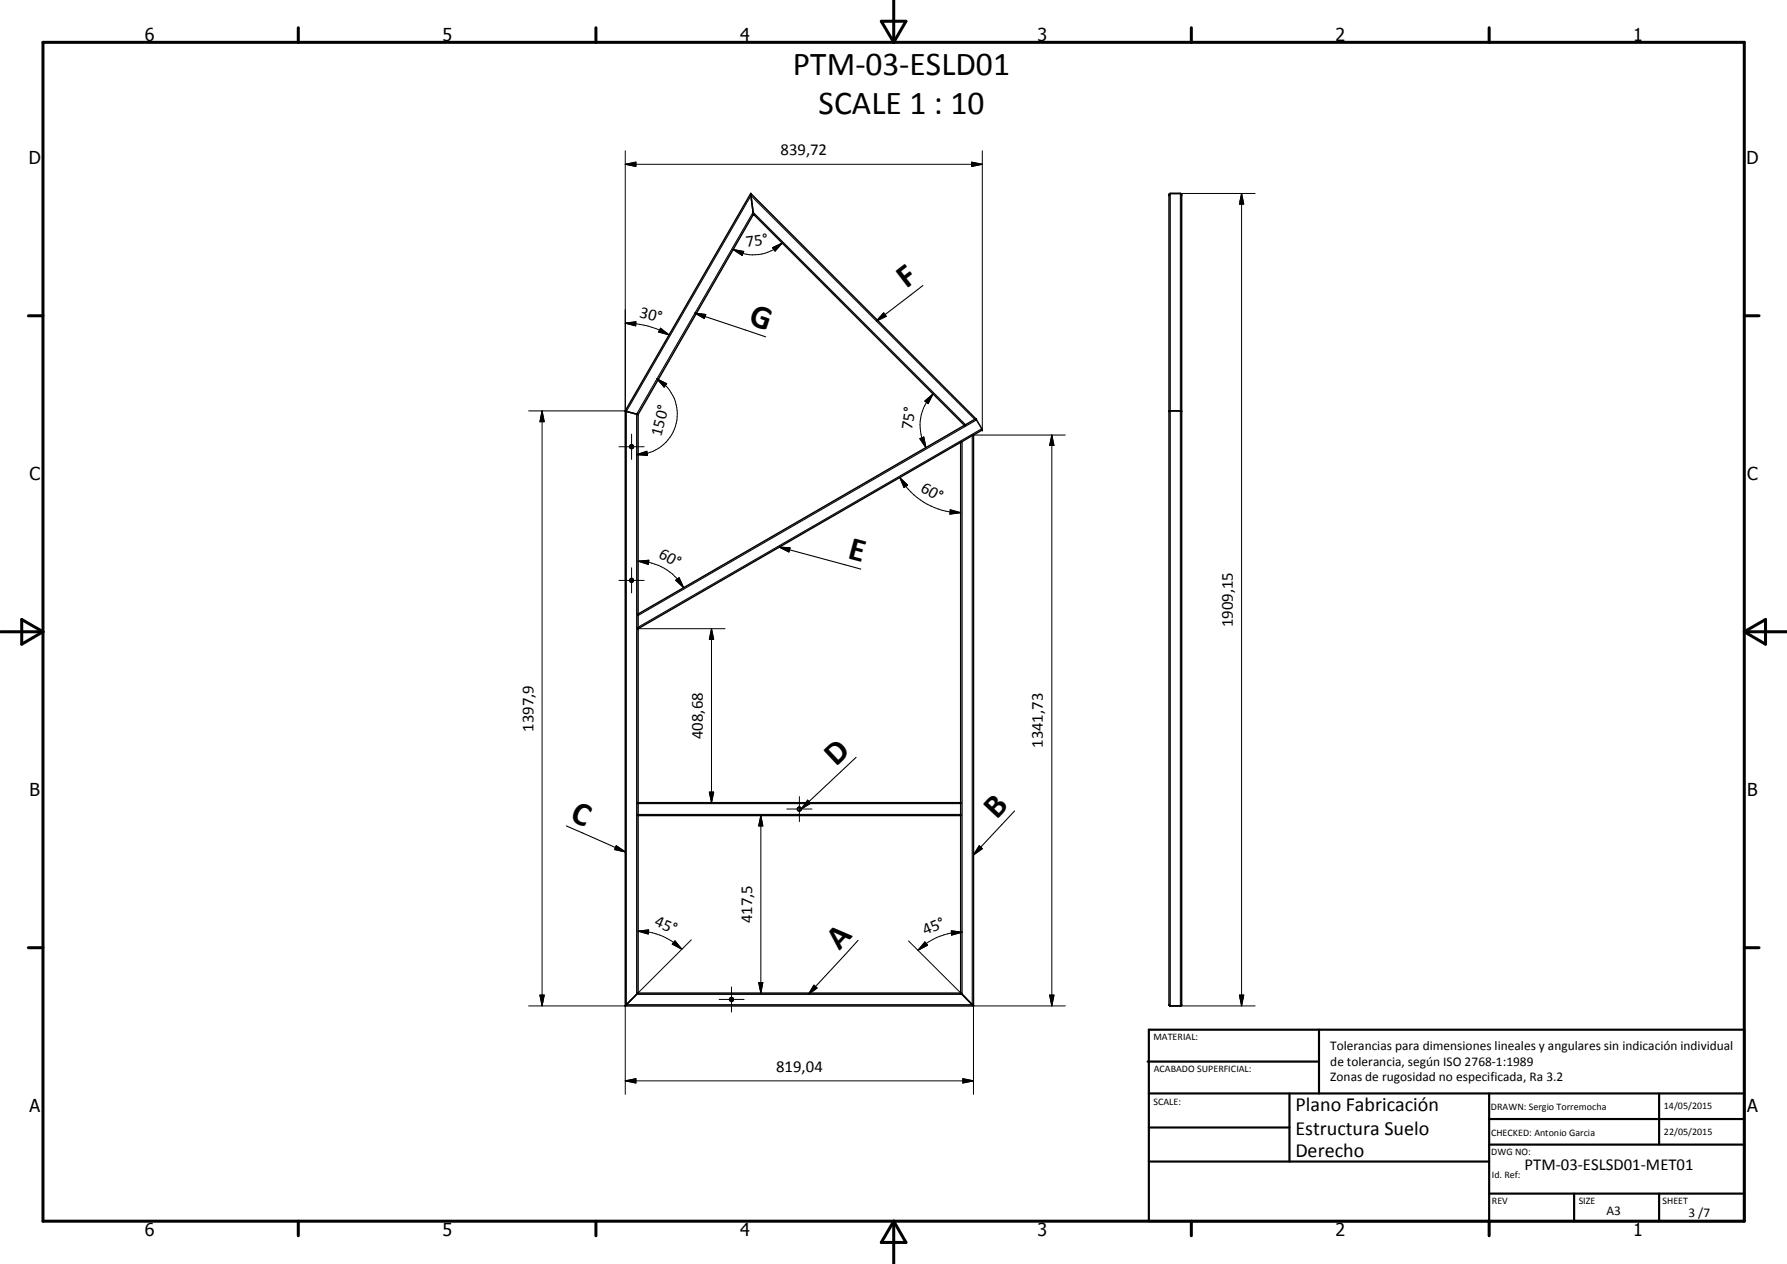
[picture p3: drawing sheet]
<svg xmlns="http://www.w3.org/2000/svg" width="420mm" height="297mm" viewBox="0 0 420 297" stroke-linecap="round" stroke-linejoin="round" font-family="sans-serif">
<g fill="none" stroke="#000" stroke-width=".35">
<path d="M176.5 45.5l.7 4.8M176.5 45.5l-29.5 51.1M176.5 45.5l52.9 52.9M177.2 50.3l-27.2 47.1M177.2 50.3l49.6 49.6M275 45.6l2.5-.1 .3 .3v190.4l-.3 .2h-2.3l-.3-.2v-190.4zM147 96.6v139.8h81.9v-134.2M147 96.6l3 .8M150 97.4v136M226.8 99.9l-76.8 44.4M229.4 98.4l-2.6 1.5M229.4 98.4l1.5 2.6"/>
<path d="M274.9 96.6h2.9M225.9 103.9v129.5M225.9 103.9l-75.9 43.8M228.9 102.2l-3 1.7M230.9 101h.1M231 101l-2.1 1.2M150 188.6h75.9M150 191.6h75.9M225.9 233.4h-75.9l-3 2.9M225.9 233.4l3 2.9M277.7 236.3h.1"/>
<circle cx="148.5" cy="105" r=".45"/>
<circle cx="148.5" cy="136.4" r=".45"/>
<circle cx="187.9" cy="190.1" r=".45"/>
<circle cx="172" cy="234.9" r=".44"/>
</g>
<g fill="none" stroke="#000" stroke-width=".25">
<path d="M275.2 45.5v190.9M277.5 45.5v190.9M163.4 73.6l2.5 .3-.3 .9zM163.4 73.6l16.6 5.6M207.8 73.5l.6 .8-2.3 1.1zM217 67.1l-10.9 8.3M227 99.8l-49.9-49.9-27.4 47.4v136.4h76.5v-129.9M229.2 98.6l-52.6-52.6-29.3 50.7v139.4h81.3v-133.7M229.6 98.7l-79.6 46M230.8 100.8l-80.8 46.6M183.2 128.6l2.5 .1-.2 1zM183.2 128.6l19.2 5.1"/>
<path d="M201.3 178l-12.8 12M133.2 194.1l13.8 6.1M144.9 198.8l2.1 1.4-2.5-.6zM150 188.8h75.9M150 191.4h75.9M188.5 190l1.4-2 .7 .8-2.1 1.2M189.9 188l.7 .8-2.2 1.3zM230.2 198.8l.8 .6-2.1 1.5zM238.5 190.6l-9.6 10.3M191.4 231.5l.7 .7-2 1.5zM201.7 221l-11.6 12.7"/>
</g>
<g fill="#000">
<circle cx="177.2" cy="50.3" r=".18"/>
<circle cx="226.8" cy="99.9" r=".18"/>
<circle cx="229.4" cy="98.4" r=".18"/>
<circle cx="228.9" cy="102.2" r=".18"/>
<circle cx="231" cy="101" r=".18"/>
<circle cx="150" cy="144.3" r=".18"/>
<circle cx="150" cy="147.7" r=".18"/>
<circle cx="150" cy="188.6" r=".18"/>
<circle cx="225.9" cy="188.6" r=".18"/>
<circle cx="225.9" cy="233.4" r=".18"/>
</g>
<g fill="none" stroke="#000" stroke-width=".71">
<path d="M10.1 9.9h400v277.1h-400zM70.1 6.5v3.4M140.1 6.5v3.4M207.2 5h5.8l-2.9 4.9zM210.1 0v9.9M280.1 6.5v3.4M350.1 6.5v3.4M6.7 74.2h3.4M410.1 74.2h3.5M.1 148.5h10M5.1 145.6l5 2.9-5 2.9zM410.1 148.5h10"/>
<path d="M410.1 148.5l5-2.9v5.8zM6.7 222.7h3.4M410.1 222.7h3.5M70.1 287v3.4M140.1 287v3.4M210.1 287v10M210.1 287l2.9 5h-5.8zM280.1 287v3.4M350.1 287v3.4"/>
</g>
<g fill="none" stroke="#000" stroke-width=".51">
<path d="M269.8 249.5h40.3M270.1 242h140v45h-140zM270.1 257h140M303.2 257v16M310.1 242v15M350.1 257v30M390.1 257v12M270.1 265h33.1M270.1 273h80M350.1 269h60M350.1 263h60M350.1 280.5h60"/>
<path d="M370.1 280.5v6.5M390.1 280.5v6.5"/>
</g>
<g fill="none" stroke="#000" stroke-width=".24">
<path d="M147 38.6l2.5-.5v1zM147 38.6h84M147 35.4v61.2h-22.7M228.5 38.1l2.5 .5-2.5 .5zM231 35.4v65.6M172.4 58.6l2.5 .5-.4 .9zM181.6 58.2l2.3-1.1-1.7 1.9zM183.9 57.1a9.9 9.9 0 0 1-5.5 2.7l-1.5 .1a10.2 10.2 0 0 1-4.5-1.3M277.5 45.5h17.6M291.9 45.5l.5 2.5h-1zM291.9 45.5v190.9M147 75.9l2.5-.3v1z"/>
<path d="M147 75.9l2.5 .2 1.9 .3a19 19 0 0 1 5.9 2.3M155.3 77.1l2 1.6-2.5-.7zM127.5 96.6l.5 2.5h-1.1zM127.5 96.6v139.8M154.5 89l2.2 1.2-.5 .8zM154.5 89a9.6 9.6 0 0 1 3.4 13.2 9.8 9.8 0 0 1-5.7 4.4l-2.5 .2M217.5 94.2l1.9-1.6-1.2 2.3zM219.4 92.6a10.5 10.5 0 0 0-1.7 12.6M145.5 105h6M148.5 102v5.9M149.7 106.8l2.4-.8 .1 1zM211.6 112.2l1.8 1.8-.9 .6z"/>
<path d="M211.6 112.2a16.5 16.5 0 0 0 14.3 8.3M216.3 103.1l.9-.4 .5 2.5zM223.4 119.8l2.5 .7-2.6 .3zM228.9 102.2h21.6M247.3 102.2l.5 2.5h-1zM247.3 102.2v134.2M145.5 136.4h6M148.5 133.4v5.9M150 131.9l2.6-.2-.2 .9zM150 131.9a12.5 12.5 0 0 1 10.7 6.2M158.9 136.4l.8-.6 1 2.3zM150 147.7h20.5"/>
<path d="M167.3 147.7l.5 2.5h-1zM167.3 147.7v40.9M166.8 186.1h1l-.5 2.5zM178.9 191.6l.5 2.5h-1zM178.9 191.6v41.8M185 190.1h5.9M187.9 187.2v5.9M150 218.8l2.5-.3-.1 1zM150 218.8a14.7 14.7 0 0 1 10.3 4.3M223.7 218.7l2.5 .4-2.5 .7zM226.2 219.1a14.7 14.7 0 0 0-10.4 4.2M124.3 236.4h22.7v20.8"/>
<path d="M126.9 233.8h1.1l-.5 2.6zM158.7 221.1l1.6 2-2.2-1.2zM162.5 220.9l-12.8 12.8M169.1 234.9h5.9M172 231.9v5.9M178.4 230.9h1l-.5 2.5zM213.6 221.1l12.6 12.6M217.5 221.4l.6 .7-2.3 1.2zM246.8 233.8h1l-.5 2.6zM250.5 236.4h-21.6v20.8M277.5 236.4h17.6M291.4 233.8h1l-.5 2.6z"/>
<path d="M147 254l2.5-.5v1zM147 254h81.9M226.4 253.5l2.5 .5-2.5 .5z"/>
</g>
<g fill="#000">
<path d="M147 38.6l2.5-.5v1zM228.5 38.1l2.5 .5-2.5 .5zM172.4 58.6l2.5 .5-.4 .9zM181.6 58.2l2.3-1.1-1.7 1.9zM291.9 45.5l.5 2.5h-1zM147 75.9l2.5-.3v1zM155.3 77.1l2 1.6-2.5-.7zM163.4 73.6l2.5 .3-.3 .9zM207.8 73.5l.6 .8-2.3 1.1zM127.5 96.6l.5 2.5h-1.1zM154.5 89l2.2 1.2-.5 .8zM217.5 94.2l1.9-1.6-1.2 2.3z"/>
<path d="M149.7 106.8l2.4-.8 .1 1zM211.6 112.2l1.8 1.8-.9 .6zM216.3 103.1l.9-.4 .5 2.5zM247.3 102.2l.5 2.5h-1zM150 131.9l2.6-.2-.2 .9zM158.9 136.4l.8-.6 1 2.3zM183.2 128.6l2.5 .1-.2 1zM223.4 119.8l2.5 .7-2.6 .3zM167.3 147.7l.5 2.5h-1zM144.9 198.8l2.1 1.4-2.5-.6zM166.8 186.1h1l-.5 2.5zM178.9 191.6l.5 2.5h-1z"/>
<path d="M189.9 188l.7 .8-2.2 1.3zM230.2 198.8l.8 .6-2.1 1.5zM150 218.8l2.5-.3-.1 1zM223.7 218.7l2.5 .4-2.5 .7zM126.9 233.8h1.1l-.5 2.6zM158.7 221.1l1.6 2-2.2-1.2zM178.4 230.9h1l-.5 2.5zM191.4 231.5l.7 .7-2 1.5zM217.5 221.4l.6 .7-2.3 1.2zM246.8 233.8h1l-.5 2.6zM291.4 233.8h1l-.5 2.6zM147 254l2.5-.5v1z"/>
<path d="M226.4 253.5l2.5 .5-2.5 .5z"/>
</g>
<g font-size="7.9">
<text x="186.4" y="17.7">PTM-03-ESLD01</text>
<text x="192.5" y="26.7">SCALE 1 : 10</text>
<text x="213.1" y="68" transform="rotate(-37 213.1 68)">F</text>
<text x="175.8" y="76" transform="rotate(18 175.8 76)">G</text>
<text x="199.1" y="131.2" transform="rotate(15 199.1 131.2)">E</text>
<text x="196.6" y="180.2" transform="rotate(-43 196.6 180.2)">D</text>
<text x="133.8" y="192.6" transform="rotate(24 133.8 192.6)">C</text>
<text x="234.3" y="192.7" transform="rotate(-47 234.3 192.7)">B</text>
<text x="197.3" y="223.4" transform="rotate(-47 197.3 223.4)">A</text>
</g>
<g font-size="4.7">
<text x="304.6" y="261.2">Plano Fabricación</text>
<text x="304.6" y="266.6">Estructura Suelo</text>
<text x="304.6" y="272">Derecho</text>
</g>
<g font-size="4.2">
<text x="34" y="9.6">6</text>
<text x="104" y="9.6">5</text>
<text x="174" y="9.6">4</text>
<text x="244" y="9.6">3</text>
<text x="314" y="9.6">2</text>
<text x="384" y="9.6">1</text>
<text x="6.8" y="38.7">D</text>
<text x="410.6" y="38.7">D</text>
<text x="7" y="112.9">C</text>
<text x="410.8" y="112.9">C</text>
<text x="7" y="187.1">B</text>
<text x="410.8" y="187.1">B</text>
<text x="7" y="261.4">A</text>
<text x="410.8" y="261.4">A</text>
<text x="34" y="290.4">6</text>
<text x="104" y="290.4">5</text>
<text x="174" y="290.4">4</text>
<text x="244" y="290.4">3</text>
<text x="314" y="290.4">2</text>
<text x="384" y="290.4">1</text>
</g>
<g font-size="3.9">
<text x="183.5" y="36.5">839,72</text>
<text x="175.5" y="58" transform="rotate(-7 175.5 58)">75°</text>
<text x="150.2" y="74.5" transform="rotate(15 150.2 74.5)">30°</text>
<text x="214.5" y="101" transform="rotate(-82 214.5 101)">75°</text>
<text x="155.4" y="102.7" transform="rotate(-75 155.4 102.7)">150°</text>
<text x="216.3" y="115.3" transform="rotate(30 216.3 115.3)">60°</text>
<text x="154.7" y="130.9" transform="rotate(30 154.7 130.9)">60°</text>
<text x="289.8" y="147.4" transform="rotate(-90 289.8 147.4)">1909,15</text>
<text x="125.4" y="172" transform="rotate(-90 125.4 172)">1397,9</text>
<text x="165.2" y="173.7" transform="rotate(-90 165.2 173.7)">408,68</text>
<text x="245.2" y="175.8" transform="rotate(-90 245.2 175.8)">1341,73</text>
<text x="153.7" y="217.5" transform="rotate(22 153.7 217.5)">45°</text>
<text x="176.8" y="217" transform="rotate(-90 176.8 217)">417,5</text>
<text x="217.5" y="219.8" transform="rotate(-22 217.5 219.8)">45°</text>
<text x="182.5" y="251.9">819,04</text>
<text x="358.5" y="275">PTM-03-ESLSD01-MET01</text>
</g>
<g font-size="3.1">
<text x="312.7" y="246.8">Tolerancias para dimensiones lineales y angulares sin indicación individual</text>
<text x="312.7" y="250.4">de tolerancia, según ISO 2768-1:1989</text>
<text x="312.7" y="254">Zonas de rugosidad no especificada, Ra 3.2</text>
<text x="377.7" y="285.6">A3</text>
<text x="397" y="285.9">3 /7</text>
</g>
<g font-size="2.4">
<text x="271.2" y="244.4">MATERIAL:</text>
<text x="271.3" y="252">ACABADO SUPERFICIAL:</text>
<text x="271.2" y="259.7">SCALE:</text>
<text x="350.6" y="260.8">DRAWN: Sergio Torremocha</text>
<text x="391.2" y="260.6">14/05/2015</text>
<text x="350.6" y="267">CHECKED: Antonio Garcia</text>
<text x="391.2" y="266.7">22/05/2015</text>
<text x="350.6" y="271.4">DWG NO:</text>
<text x="350.8" y="276.9">Id. Ref:</text>
<text x="350.8" y="282.8">REV</text>
<text x="371.2" y="282.9">SIZE</text>
<text x="390.9" y="282.9">SHEET</text>
</g>
</svg>
